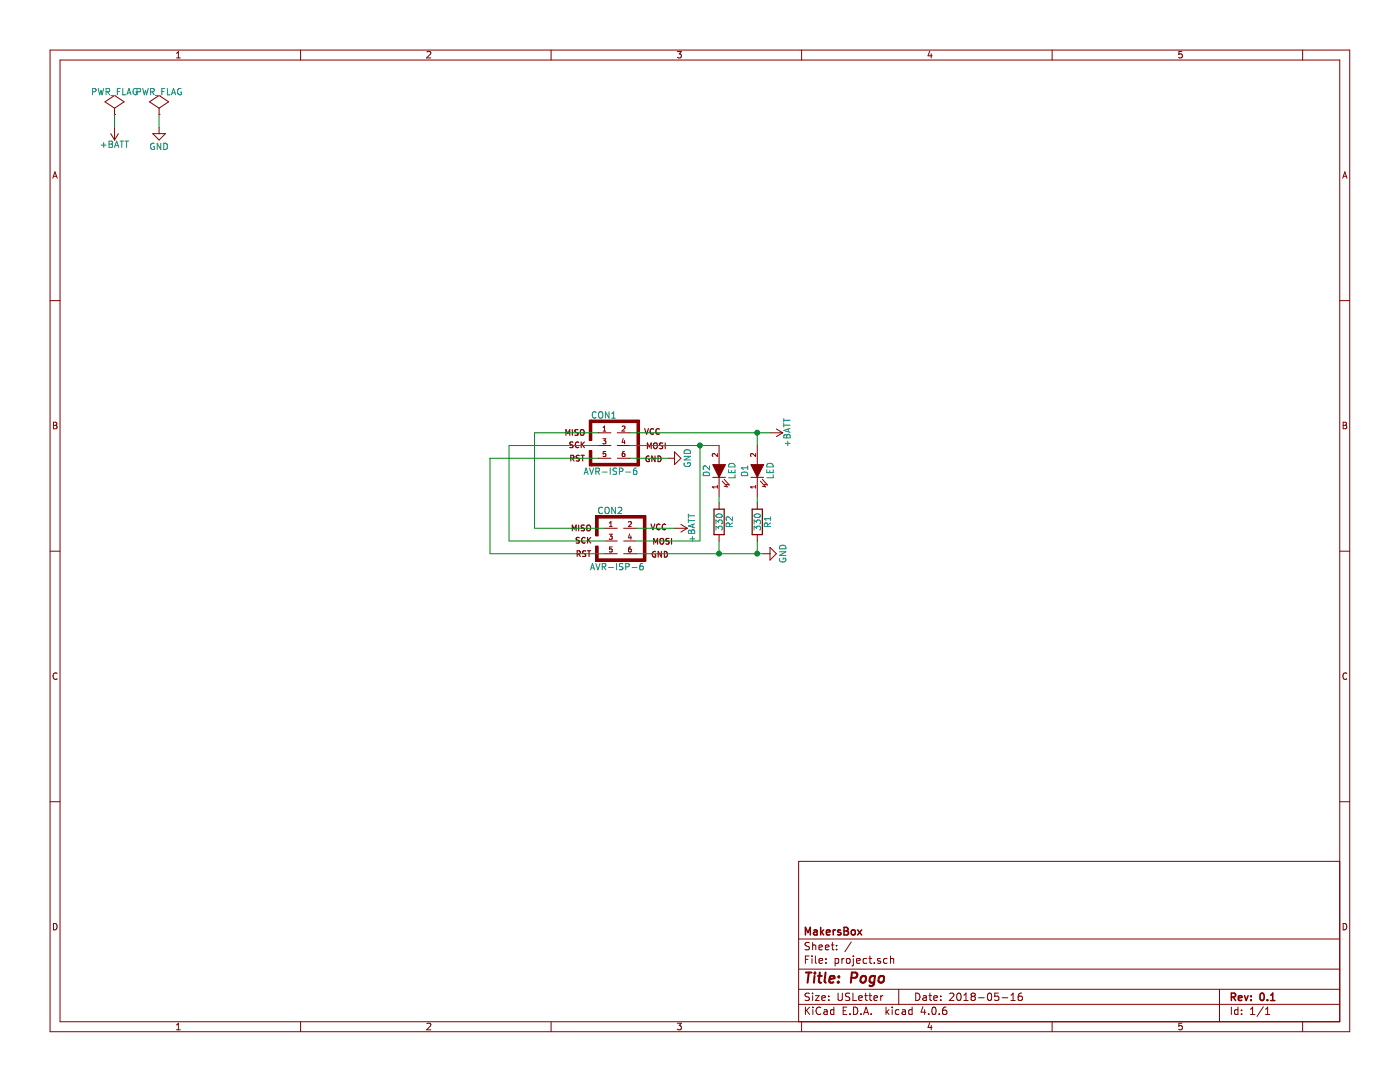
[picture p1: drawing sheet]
EESchema Schematic File Version 2
LIBS:schematic
LIBS:power
LIBS:device
LIBS:transistors
LIBS:conn
LIBS:linear
LIBS:regul
LIBS:74xx
LIBS:cmos4000
LIBS:adc-dac
LIBS:memory
LIBS:xilinx
LIBS:microcontrollers
LIBS:dsp
LIBS:microchip
LIBS:analog_switches
LIBS:motorola
LIBS:texas
LIBS:intel
LIBS:audio
LIBS:interface
LIBS:digital-audio
LIBS:philips
LIBS:display
LIBS:cypress
LIBS:siliconi
LIBS:opto
LIBS:atmel
LIBS:contrib
LIBS:valves
LIBS:project-cache
EELAYER 25 0
EELAYER END
$Descr USLetter 11000 8500
encoding utf-8
Sheet 1 1
Title "Pogo"
Date "2018-05-16"
Rev "0.1"
Comp "MakersBox"
Comment1 ""
Comment2 ""
Comment3 ""
Comment4 ""
$EndDescr
$Comp
L PWR_FLAG #FLG01
U 1 1
P 900 900
F 0 "#FLG01" H 900 995 50  0001 C CNN
F 1 "PWR_FLAG" H 900 1080 50  0000 C CNN
F 2 "" H 900 900 60  0000 C CNN
F 3 "" H 900 900 60  0000 C CNN
	1    900  900 
	1    0    0    -1  
$EndComp
$Comp
L PWR_FLAG #FLG02
U 1 1
P 1250 900
F 0 "#FLG02" H 1250 995 50  0001 C CNN
F 1 "PWR_FLAG" H 1250 1080 50  0000 C CNN
F 2 "" H 1250 900 60  0000 C CNN
F 3 "" H 1250 900 60  0000 C CNN
	1    1250 900 
	1    0    0    -1  
$EndComp
$Comp
L GND #PWR03
U 1 1
P 1250 1000
F 0 "#PWR03" H 1250 750 50  0001 C CNN
F 1 "GND" H 1250 850 50  0000 C CNN
F 2 "" H 1250 1000 60  0000 C CNN
F 3 "" H 1250 1000 60  0000 C CNN
	1    1250 1000
	1    0    0    -1  
$EndComp
$Comp
L +BATT #PWR04
U 1 1
P 900 1000
F 0 "#PWR04" H 900 850 50  0001 C CNN
F 1 "+BATT" H 900 1140 50  0000 C CNN
F 2 "" H 900 1000 60  0000 C CNN
F 3 "" H 900 1000 60  0000 C CNN
	1    900  1000
	-1   0    0    1   
$EndComp
$Comp
L +BATT #PWR05
U 1 1
P 6050 3400
F 0 "#PWR05" H 6050 3250 50  0001 C CNN
F 1 "+BATT" H 6050 3540 50  0000 C CNN
F 2 "" H 6050 3400 60  0000 C CNN
F 3 "" H 6050 3400 60  0000 C CNN
	1    6050 3400
	0    1    1    0   
$EndComp
$Comp
L GND #PWR06
U 1 1
P 5250 3600
F 0 "#PWR06" H 5250 3350 50  0001 C CNN
F 1 "GND" H 5250 3450 50  0000 C CNN
F 2 "" H 5250 3600 60  0000 C CNN
F 3 "" H 5250 3600 60  0000 C CNN
	1    5250 3600
	0    -1   -1   0   
$EndComp
$Comp
L AVR-ISP-6 CON1
U 1 1
P 4850 3500
F 0 "CON1" H 4745 3740 50  0000 C CNN
F 1 "AVR-ISP-6" H 4585 3270 50  0000 L BNN
F 2 "Pin_Headers:Pin_Header_Straight_2x03_Pitch2.54mm" V 4330 3540 50  0001 C CNN
F 3 "" H 4825 3500 50  0000 C CNN
	1    4850 3500
	1    0    0    -1  
$EndComp
Wire Wire Line
	900  900  900  1000
Wire Wire Line
	1250 900  1250 1000
Wire Wire Line
	4950 3500 5650 3500
Wire Wire Line
	4950 3400 6050 3400
Wire Wire Line
	5250 3600 4950 3600
$Comp
L AVR-ISP-6 CON2
U 1 1
P 4900 4250
F 0 "CON2" H 4795 4490 50  0000 C CNN
F 1 "AVR-ISP-6" H 4635 4020 50  0000 L BNN
F 2 "Pin_Headers:Pin_Header_Straight_2x03_Pitch2.54mm" V 4380 4290 50  0001 C CNN
F 3 "" H 4875 4250 50  0000 C CNN
	1    4900 4250
	1    0    0    -1  
$EndComp
Wire Wire Line
	5000 4250 5500 4250
Wire Wire Line
	5500 4250 5500 3500
Wire Wire Line
	4750 4150 4200 4150
Wire Wire Line
	4200 4150 4200 3400
Wire Wire Line
	4200 3400 4700 3400
Wire Wire Line
	4000 4250 4750 4250
Wire Wire Line
	4000 4250 4000 3500
Wire Wire Line
	4000 3500 4700 3500
Wire Wire Line
	4750 4350 3850 4350
Wire Wire Line
	3850 4350 3850 3600
Wire Wire Line
	3850 3600 4700 3600
$Comp
L GND #PWR07
U 1 1
P 6000 4350
F 0 "#PWR07" H 6000 4100 50  0001 C CNN
F 1 "GND" H 6000 4200 50  0000 C CNN
F 2 "" H 6000 4350 60  0000 C CNN
F 3 "" H 6000 4350 60  0000 C CNN
	1    6000 4350
	0    -1   -1   0   
$EndComp
$Comp
L +BATT #PWR08
U 1 1
P 5300 4150
F 0 "#PWR08" H 5300 4000 50  0001 C CNN
F 1 "+BATT" H 5300 4290 50  0000 C CNN
F 2 "" H 5300 4150 60  0000 C CNN
F 3 "" H 5300 4150 60  0000 C CNN
	1    5300 4150
	0    1    1    0   
$EndComp
Wire Wire Line
	5000 4150 5300 4150
Wire Wire Line
	5000 4350 6000 4350
$Comp
L LED D1
U 1 1
P 5950 3700
F 0 "D1" H 5950 3800 50  0000 C CNN
F 1 "LED" H 5950 3600 50  0000 C CNN
F 2 "LEDs:LED_0805" H 5950 3700 50  0001 C CNN
F 3 "" H 5950 3700 50  0000 C CNN
	1    5950 3700
	0    -1   -1   0   
$EndComp
$Comp
L R R1
U 1 1
P 5950 4100
F 0 "R1" V 6030 4100 50  0000 C CNN
F 1 "330" V 5950 4100 50  0000 C CNN
F 2 "Resistors_SMD:R_0805" V 5880 4100 50  0001 C CNN
F 3 "" H 5950 4100 50  0000 C CNN
	1    5950 4100
	1    0    0    -1  
$EndComp
Wire Wire Line
	5950 4350 5950 4250
Connection ~ 5950 4350
Connection ~ 5950 3400
$Comp
L LED D2
U 1 1
P 5650 3700
F 0 "D2" H 5650 3800 50  0000 C CNN
F 1 "LED" H 5650 3600 50  0000 C CNN
F 2 "LEDs:LED_0805" H 5650 3700 50  0001 C CNN
F 3 "" H 5650 3700 50  0000 C CNN
	1    5650 3700
	0    -1   -1   0   
$EndComp
$Comp
L R R2
U 1 1
P 5650 4100
F 0 "R2" V 5730 4100 50  0000 C CNN
F 1 "330" V 5650 4100 50  0000 C CNN
F 2 "Resistors_SMD:R_0805" V 5580 4100 50  0001 C CNN
F 3 "" H 5650 4100 50  0000 C CNN
	1    5650 4100
	1    0    0    -1  
$EndComp
Wire Wire Line
	5950 3400 5950 3500
Wire Wire Line
	5650 4250 5650 4350
Connection ~ 5650 4350
Wire Wire Line
	5650 3950 5650 3900
Wire Wire Line
	5950 3900 5950 3950
Connection ~ 5500 3500
$EndSCHEMATC
